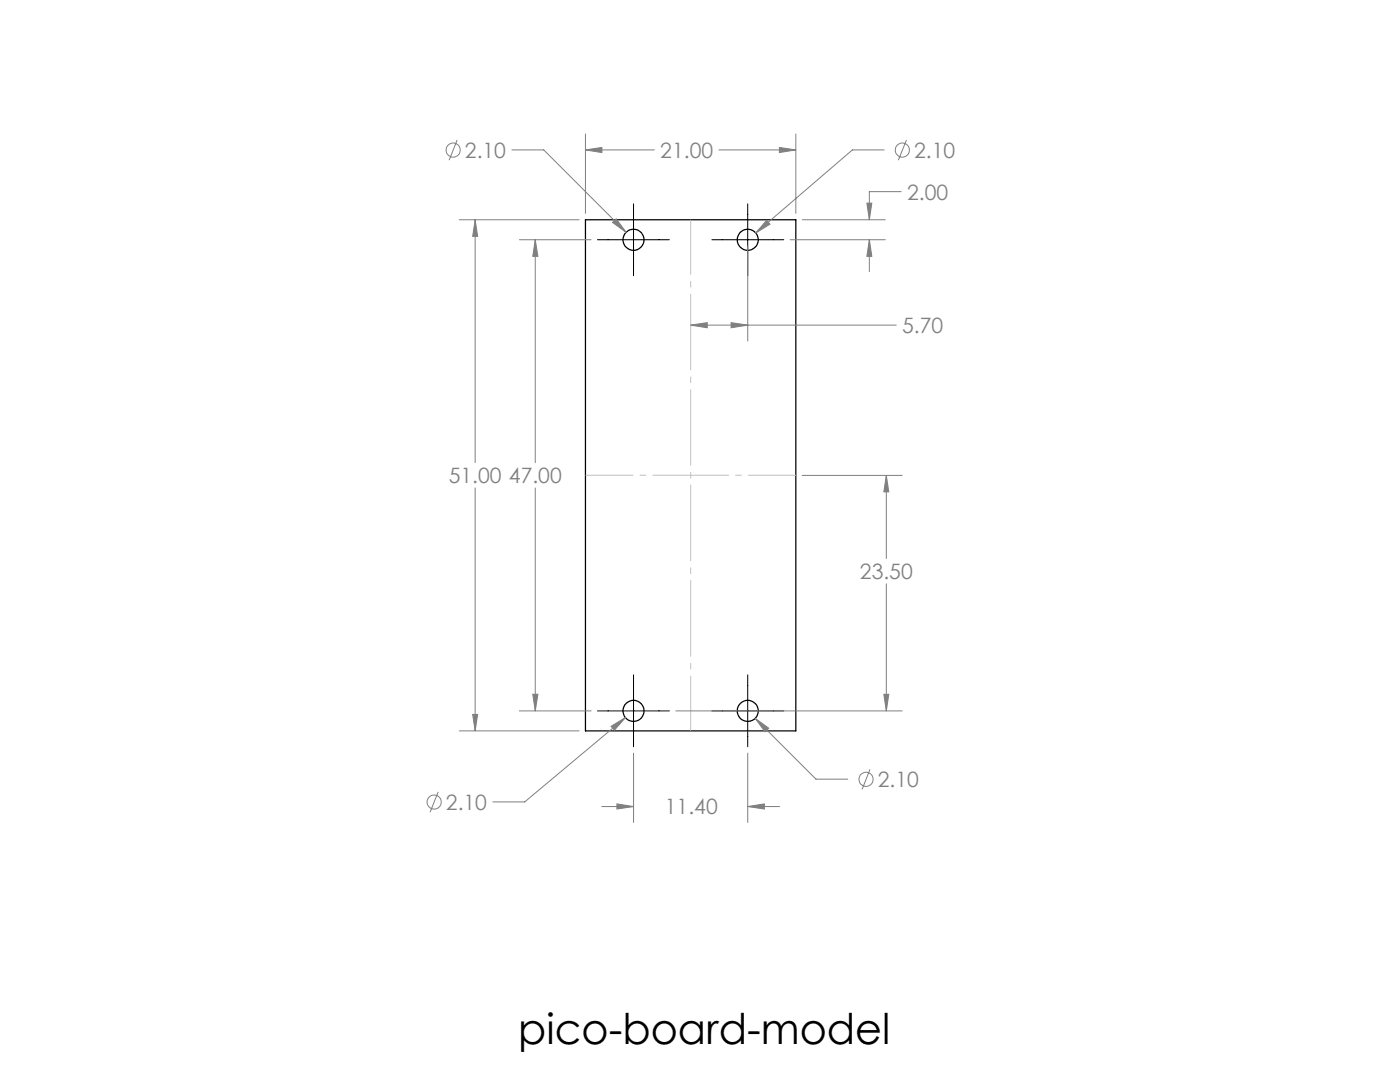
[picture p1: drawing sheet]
<svg xmlns="http://www.w3.org/2000/svg" width="279mm" height="216mm" viewBox="0 0 279 216" stroke-linecap="round" stroke-linejoin="round" font-family="sans-serif">
<g fill="none" stroke="#000" stroke-width=".25">
<path d="M116.8 43.9h42v101.9h-42z"/>
<circle cx="126.4" cy="47.9" r="2.1"/>
<circle cx="149.2" cy="47.9" r="2.1"/>
<circle cx="126.4" cy="141.8" r="2.11"/>
<circle cx="149.2" cy="141.8" r="2.11"/>
</g>
<g fill="none" stroke="#808080" stroke-width=".2">
<path d="M91.2 27.9l-1.6 4.1M102.2 29.9h6.3l16.5 16.5M116.8 29.9l3.3-.5v1zM116.8 26.7v15.9M116.8 29.9h13.8M143.5 29.9h15.3M155.5 29.4l3.3 .5-3.3 .5zM158.8 26.7v15.9M176.5 29.9h-6.4l-19.3 16.6M179.8 38.2h-6.3v5.7M180.9 27.9l-1.6 4.1M91.7 43.9h23.9"/>
<path d="M94.8 43.9l.5 3.3h-1zM94.8 43.9v48.4M103.6 47.8h14.4M106.8 47.8l.6 3.4h-1.1zM106.8 47.8v44.5M122.2 44.4l.8-.7 2 2.7zM149.2 49.1v19M153 44l.7 .7-2.9 1.8zM157.7 47.8h19M160.1 43.9h16.6M173 40.5h1l-.5 3.4zM173.5 47.8l.5 3.4h-1z"/>
<path d="M173.5 47.8v6.4M137.8 64.9l3.3-.5v1zM137.8 64.9h41.1M145.9 64.4l3.3 .5-3.3 .5zM94.8 97.4v48.4M106.8 97.4v44.5M160.1 94.9h20M176.9 94.9l.5 3.2h-1zM176.9 94.9v16.5M176.9 116.5v25.4M106.3 138.5h1.1l-.6 3.4zM176.4 138.5h1l-.5 3.4z"/>
<path d="M87.5 158l-1.7 4.1M91.7 145.8h23.9M94.3 142.6h1l-.5 3.2zM103.6 141.9h14.4M122 144.9l2.8-1.7-2.2 2.5zM124.8 143.2l-20.1 16.8h-6.3M126.4 150.3v13.8M134.9 141.9h45.2M149.2 150.3v13.8M150.7 143.3l2.7 2-.7 .7zM150.7 143.3l12.1 12.2h6.4M173.6 153.5l-1.6 4"/>
<path d="M120.1 160.9h6.3M123.1 160.4l3.3 .5-3.3 .5zM149.2 160.9l3.3-.5v1zM149.2 160.9h6.4"/>
<circle cx="90.5" cy="30" r="1.41"/>
<circle cx="180.1" cy="30" r="1.41"/>
<circle cx="172.8" cy="155.5" r="1.4"/>
<circle cx="86.6" cy="160" r="1.41"/>
</g>
<path d="M116.8 94.8h42" fill="none" stroke="#c0c0c0" stroke-width=".2" stroke-dasharray="15.2 1.3 1.3 1.3" stroke-dashoffset="5.7" stroke-linecap="butt"/>
<path d="M137.8 43.8v102" fill="none" stroke="#c0c0c0" stroke-width=".2" stroke-dasharray="15.2 1.3 1.3 1.3" stroke-dashoffset="4.2" stroke-linecap="butt"/>
<path d="M119.2 47.8h14.4M126.4 40.7v14.3M142.1 47.8h14.3M149.2 40.7v14.3M126.4 134.7v14.3M149.2 134.7v14.3M119.2 141.9h14.4M142.1 141.9h14.3" fill="none" stroke="#000" stroke-width=".2"/>
<g fill="#808080">
<path d="M94.8 43.9l.5 3.3h-1zM94.3 142.6h1l-.5 3.2zM155.5 29.4l3.3 .5-3.3 .5zM116.8 29.9l3.3-.5v1zM149.2 160.9l3.3-.5v1zM123.1 160.4l3.3 .5-3.3 .5zM106.3 138.5h1.1l-.6 3.4zM106.8 47.8l.6 3.4h-1.1zM150.7 143.3l2 2.7 .7-.7zM122 144.9l.6 .8 2.2-2.5zM153 44l-2.2 2.5 2.9-1.8zM122.2 44.4l2.8 2-2-2.7zM173.5 47.8l.5 3.4h-1zM173 40.5h1l-.5 3.4z"/>
<path d="M145.9 64.4l3.3 .5-3.3 .5zM137.8 64.9l3.3-.5v1zM176.4 138.5h1l-.5 3.4zM176.9 94.9l.5 3.2h-1z"/>
</g>
<text font-size="8.5" x="103.4" y="208.4">pico-board-model</text>
<g font-size="4.2" fill="#808080">
<text x="92.8" y="31.5">2.10</text>
<text x="131.8" y="31.5">21.00</text>
<text x="182.4" y="31.5">2.10</text>
<text x="181" y="39.8">2.00</text>
<text x="180" y="66.5">5.70</text>
<text x="89.6" y="96.4">51.00 47.00</text>
<text x="171.6" y="115.5">23.50</text>
<text x="89" y="161.6">2.10</text>
<text x="175.2" y="157">2.10</text>
<text x="132.7" y="162.5">11.40</text>
</g>
</svg>
